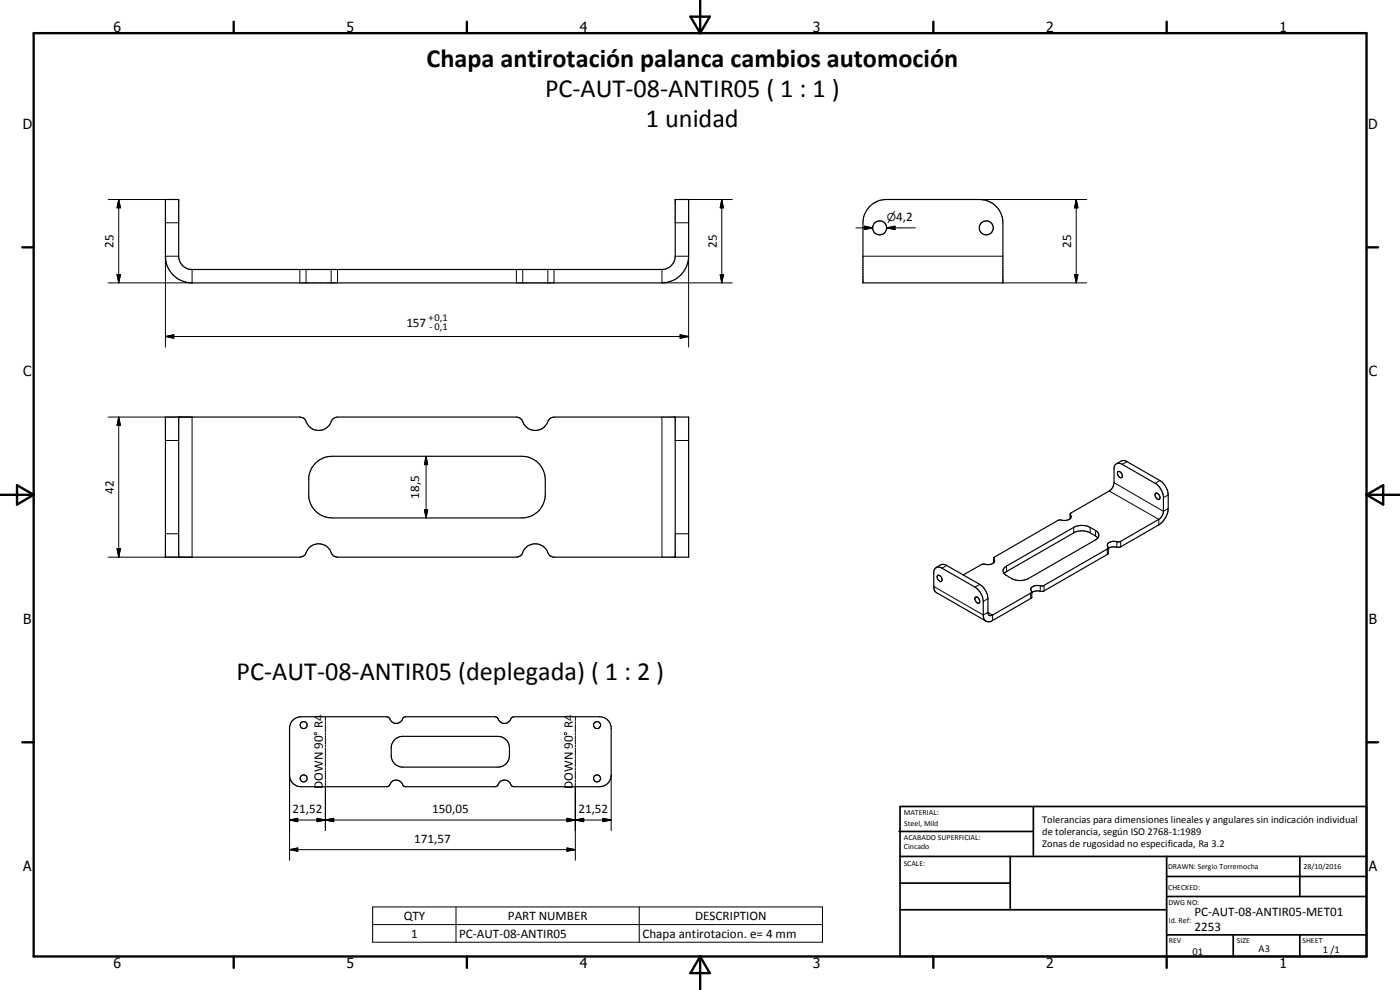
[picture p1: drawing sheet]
<svg xmlns="http://www.w3.org/2000/svg" width="420mm" height="297mm" viewBox="0 0 420 297" stroke-linecap="round" stroke-linejoin="round" font-family="sans-serif">
<g fill="none" stroke="#000" stroke-width=".35">
<path d="M49.6 59.9h4v17a4 4 0 0 0 4 4h141.1a4 4 0 0 0 3.9-4v-17h4.1v17a8 8 0 0 1-8 8h-141.1a7.9 7.9 0 0 1-8-8zM260.8 62.1a7 7 0 0 1 5.2-2.2h28a7.1 7.1 0 0 1 7 6.9v18.1h-42l.1-19.3a6.9 6.9 0 0 1 1.7-3.5zM49.6 125.1h40.4a2.65 2.65 0 0 1 2.3 2.3 4 4 0 0 0 4 1.7 4 4 0 0 0 3.2-2.9l.9-.9 .9-.2h53.7a2.14 2.14 0 0 1 2 1.8 4.1 4.1 0 0 0 4.2 2.2 4.1 4.1 0 0 0 3.5-3.2l.7-.6 .9-.2h40.4v42.1h-40.4a2.13 2.13 0 0 1-2.1-1.8 4.1 4.1 0 0 0-4.1-2.2 4.1 4.1 0 0 0-3.5 3.2l-.4 .4-1.2 .4h-53.7a2.65 2.65 0 0 1-2.3-2.3 4.1 4.1 0 0 0-4.2-1.7 4.1 4.1 0 0 0-3.2 3.2l-.7 .5-.9 .3h-40.4zM53.6 125.1v42.1M94.5 139.2a7.2 7.2 0 0 1 5.1-2.3h57a7 7 0 0 1 7 7v4.5a7 7 0 0 1-7 7h-57a7 7 0 0 1-6.9-6.3v-6.5l.7-1.8zM202.6 125.1v42.1M335.1 139.1a1.65 1.65 0 0 1 1.7 .2l9.9 5.7a5.3 5.3 0 0 1 2.5 3.9v4.8a3.3 3.3 0 0 1-1.4 2.1l-11.5 6.6-.9 .2a2.36 2.36 0 0 0-3.1 .9l.3 .7v1.9l-.2 .2-19.1 11-1.1 .1a2.98 2.98 0 0 0-2.5 .4M335.1 139.1l-.6 .6-.2 .7v4.4a3.2 3.2 0 0 1-1.4 2.5l-11.4 6.6a.81 .81 0 0 0 0 1.2l-.3 .5M335.1 139.1l1.6-.9h.9l10.5 6a5.7 5.7 0 0 1 2.5 4.3v4.1a6.3 6.3 0 0 1-2.8 4.9l-11.5 6.6-.9 .1a3.3 3.3 0 0 0-2.8 .4M321.2 154.3v1.3M321.2 155.6a4.3 4.3 0 0 1-3.3 .4l-19.4 11.1-.3 .2v1.6M335.5 141.5a1.08 1.08 0 0 1 1.1 .6 1.08 1.08 0 0 1-.1 1.2 1.34 1.34 0 0 1-1-1.8z"/>
<path d="M346.8 148a1.11 1.11 0 0 1 1.1 .6 1.11 1.11 0 0 1-.1 1.3 1.31 1.31 0 0 1-1-1.9zM281 170.3l.5-.2 .9 .2 10.2 5.8a5.7 5.7 0 0 1 2.5 4.4v4.4a1.68 1.68 0 0 0 1 1.6 1.68 1.68 0 0 0 1.8-.3l11.7-6.8 .1-1.9M281 170.3l-.6 .6-.2 .6v4.8l.6 1.4 15.1 8.7M281.4 172.6a1.11 1.11 0 0 1 1.1 .6 1.11 1.11 0 0 1-.1 1.3 1.31 1.31 0 0 1-1-1.9zM292.6 179.3a1.1 1.1 0 0 1 1.2 .3 1.1 1.1 0 0 1 .2 1.2l-.3 .2-.5-.2a1.47 1.47 0 0 1-.6-1.5zM298.2 167.6a1.05 1.05 0 0 1 .1 1.2 1.05 1.05 0 0 1-1.1 .5h-2.5l-5.6 3.2M301.3 170.5l.8-.7 20.1-11.6a5.3 5.3 0 0 1 5 0l1.5 .9a1.52 1.52 0 0 1 1.1 1.5 1.52 1.52 0 0 1-1.1 1.4l-20.1 11.6a5.7 5.7 0 0 1-5 0 5 5 0 0 1-2.5-1.8l-.1-.6zM329.5 161.4l-.5-.4-1.8-1.1a5.1 5.1 0 0 0-5 0l-20.9 12.2M332.6 164.3l-.1 .3-19.4 11.2h-.6a2.74 2.74 0 0 0-3.1 .8l.3 1-.4 .4-12.1 6.7-.7-.7v-4.4a5.5 5.5 0 0 0-2.5-4.3l-10.5-5.9-1.1 .1-1.4 .8M87.6 216.4l1.5-1.1 1.3-.2h25.7a2.15 2.15 0 0 1 1.4 1.4 2.15 2.15 0 0 0 3.6-1.2l.6-.2h26.9l.7 .2a2.21 2.21 0 0 0 2.1 1.7 2.21 2.21 0 0 0 2.2-1.7l.6-.2h25.7a3.5 3.5 0 0 1 3.5 3v14.9a3.5 3.5 0 0 1-3.5 3.1h-25.7a2.37 2.37 0 0 1-1.5-1.5 2.12 2.12 0 0 0-3.4 1.2l-.7 .3h-26.9l-.6-.3a2.21 2.21 0 0 0-2.2-1.7 2.21 2.21 0 0 0-2.2 1.7l-.6 .3h-25.7a3.5 3.5 0 0 1-3.5-3.1v-14.9zM118.4 222l1.2-.8 1.3-.3h28.5a3.5 3.5 0 0 1 3.5 3.5v2.3a3.5 3.5 0 0 1-3.1 3.5h-29.4a3.6 3.6 0 0 1-3-3.1v-3.2l.5-1.2z"/>
<circle cx="264" cy="68.4" r="2.11"/>
<circle cx="296" cy="68.4" r="2.09"/>
<circle cx="91.1" cy="217.5" r="1.06"/>
<circle cx="179.2" cy="217.6" r="1.06"/>
<circle cx="91.1" cy="233.6" r="1.04"/>
<circle cx="179.2" cy="233.6" r="1.06"/>
</g>
<g fill="none" stroke="#000" stroke-width=".3">
<path d="M32.5 59.9h17.1M35.6 59.9l.5 2.5h-1zM35.6 59.9v25M206.7 59.9h13.1M216.6 59.9l.5 2.5h-1zM216.6 59.9v25M294 59.9h32.2M323 59.9l.5 2.5h-1zM323 59.9v25M49.6 66.8h4M53.6 76.9h-4v27.2M202.6 76.9h4.1v27.2"/>
<path d="M202.6 66.8h4.1M256.9 68.4h5M259 76.9h42M259.4 67.9l2.5 .5-2.5 .5zM266.1 68.4l2.5-.5v1zM266.1 68.4h8.6M35.1 82.4h1l-.5 2.5zM57.6 80.9v4h-25.1M90 80.9v4M91.9 80.9v4M99.4 80.9v4M101.3 80.9v4"/>
<path d="M155 80.9v4M156.9 80.9v4M164.4 80.9v4M166.3 80.9v4M198.7 80.9v4h21.1M216.1 82.4h1l-.5 2.5zM301 84.9h25.2M322.5 82.4h1l-.5 2.5zM49.6 101l2.5-.5v1zM49.6 101h157.1M204.1 100.5l2.6 .5-2.6 .5zM32.5 125.1h25.1v42.1h-25.1"/>
<path d="M35.6 125.1l.5 2.5h-1zM35.6 125.1v42.1M49.6 132.2h4M127.9 136.9l.4 2.5h-.9zM127.9 136.9v18.5M198.7 125.1v42.1M202.6 132.2h4.1M338.2 138.5l-1.4 .8M127.4 152.9h.9l-.4 2.5zM321.3 154.6v.9M322.2 158.2v1.7M327.2 158.2v1.7"/>
<path d="M328.7 159.1v1.7M332.9 147.3l14.9 8.5v1.7M334.3 144.8l14.9 8.6 1.4-.8M348.1 144.2l-1.4 .8M350.6 148.5l-1.4 .8M35.1 164.6h1l-.5 2.6zM49.6 160.1h4M202.6 160.1h4.1M280.2 176l14.9 8.5 1.4-.8 1.4 .8v1.7M284.1 169.7l-1.4 .8M294 175.3l-1.4 .8M296.5 179.6l-1.4 .9"/>
<path d="M298.3 167.8v1M302.1 169.8v1.7M309.3 178v1.6M312.2 175.8v1.6M313.3 175.6v1.7M332.3 164.7v1.7M335.2 162.6v1.6M336.3 162.4v1.7M97.7 215.1v1.1M97.7 216.5v.6M97.7 217.4v2.3M172.7 215.1v1.1"/>
<path d="M172.7 216.5v.6M172.7 217.4v2.3M86.9 232.5v25.6M97.7 220v.6M97.7 220.9v2.3M97.7 223.5v.6M97.7 224.4v2.3M97.7 227v.6M97.7 227.9v2.3M97.7 230.5v.6M97.7 231.4v2.3M97.7 234v.6"/>
<path d="M97.7 234.9v14.3M172.7 220v.6M172.7 220.9v2.3M172.7 223.5v.6M172.7 224.4v2.3M172.7 227v.6M172.7 227.9v2.3M172.7 230.5v.6M172.7 231.4v2.3M172.7 234v.6M172.7 234.9v23.2M183.4 232.5v16.7"/>
<path d="M86.9 246l2.5-.5v1zM86.9 254.9l2.5-.5v1zM86.9 246h96.5M86.9 254.9h85.8M95.2 245.5l2.5 .5-2.5 .5zM95.2 245.5l4.9 1v-1l-4.9 1zM97.7 246l2.4-.5v1zM170.2 245.5l2.5 .5-2.5 .5zM170.2 254.4l2.5 .5-2.5 .5zM170.2 245.5l5 1v-1l-5 1zM172.7 246l2.5-.5v1zM180.9 245.5l2.5 .5-2.5 .5z"/>
<path d="M111.8 272.1h135v10.6h-135zM111.8 277.4h135M136.9 272.1v10.6M191.8 272.1v10.6"/>
</g>
<g fill="none" stroke="#000" stroke-width=".71">
<path d="M10.1 9.9h400v277.1h-400zM70.1 6.5v3.4M140.1 6.5v3.4M207.2 5h5.8l-2.9 4.9zM210.1 0v9.9M280.1 6.5v3.4M350.1 6.5v3.4M6.7 74.2h3.4M410.1 74.2h3.5M.1 148.5h10M5.1 145.6l5 2.9-5 2.9zM410.1 148.5h10"/>
<path d="M410.1 148.5l5-2.9v5.8zM6.7 222.7h3.4M410.1 222.7h3.5M70.1 287v3.4M140.1 287v3.4M210.1 287v10M210.1 287l2.9 5h-5.8zM280.1 287v3.4M350.1 287v3.4"/>
</g>
<g fill="none" stroke="#000" stroke-width=".51">
<path d="M269.8 249.5h40.3M270.1 242h140v45h-140zM270.1 257h140M303.2 257v16M310.1 242v15M350.1 257v30M390.1 257v12M270.1 265h33.1M270.1 273h80M350.1 269h60M350.1 263h60M350.1 280.5h60"/>
<path d="M370.1 280.5v6.5M390.1 280.5v6.5"/>
</g>
<g fill="#000">
<path d="M35.6 59.9l.5 2.5h-1zM216.6 59.9l.5 2.5h-1zM259.4 67.9l2.5 .5-2.5 .5zM266.1 68.4l2.5-.5v1zM323 59.9l.5 2.5h-1zM35.1 82.4h1l-.5 2.5zM216.1 82.4h1l-.5 2.5zM322.5 82.4h1l-.5 2.5zM49.6 101l2.5-.5v1zM204.1 100.5l2.6 .5-2.6 .5zM35.6 125.1l.5 2.5h-1zM127.9 136.9l.4 2.5h-.9z"/>
<path d="M127.4 152.9h.9l-.4 2.5zM35.1 164.6h1l-.5 2.6zM86.9 246l2.5-.5v1zM86.9 254.9l2.5-.5v1zM95.2 245.5l2.5 .5-2.5 .5zM97.7 246l2.4-.5v1zM170.2 245.5l2.5 .5-2.5 .5zM170.2 254.4l2.5 .5-2.5 .5zM172.7 246l2.5-.5v1zM180.9 245.5l2.5 .5-2.5 .5z"/>
</g>
<g font-size="7.9">
<text x="128" y="20.1">Chapa antirotación palanca cambios automoción</text>
<text x="163.6" y="29.1">PC-AUT-08-ANTIR05 ( 1 : 1 )</text>
<text x="193.8" y="38.1">1 unidad</text>
<text x="71" y="203.9">PC-AUT-08-ANTIR05 (deplegada) ( 1 : 2 )</text>
</g>
<g font-size="4.2">
<text x="34" y="9.6">6</text>
<text x="104" y="9.6">5</text>
<text x="174" y="9.6">4</text>
<text x="244" y="9.6">3</text>
<text x="314" y="9.6">2</text>
<text x="384" y="9.6">1</text>
<text x="6.8" y="38.7">D</text>
<text x="410.6" y="38.7">D</text>
<text x="7" y="112.9">C</text>
<text x="410.8" y="112.9">C</text>
<text x="7" y="187.1">B</text>
<text x="410.8" y="187.1">B</text>
<text x="7" y="261.4">A</text>
<text x="410.8" y="261.4">A</text>
<text x="34" y="290.4">6</text>
<text x="104" y="290.4">5</text>
<text x="174" y="290.4">4</text>
<text x="244" y="290.4">3</text>
<text x="314" y="290.4">2</text>
<text x="384" y="290.4">1</text>
</g>
<g font-size="3.9">
<text x="269" y="66.3">4,2</text>
<text x="34.1" y="74.4" transform="rotate(-90 34.1 74.4)">25</text>
<text x="215.1" y="74.4" transform="rotate(-90 215.1 74.4)">25</text>
<text x="321.4" y="74.4" transform="rotate(-90 321.4 74.4)">25</text>
<text x="122" y="98.1">157</text>
<text x="34.2" y="148.2" transform="rotate(-90 34.2 148.2)">42</text>
<text x="125.8" y="149.6" transform="rotate(-90 125.8 149.6)">18,5</text>
<text x="96.9" y="236.7" transform="rotate(-90 96.9 236.7)">DOWN 90° R4</text>
<text x="171.9" y="236.7" transform="rotate(-90 171.9 236.7)">DOWN 90° R4</text>
<text x="87.8" y="244">21,52</text>
<text x="129.7" y="244">150,05</text>
<text x="173.6" y="244">21,52</text>
<text x="124.3" y="252.9">171,57</text>
<text x="358.5" y="275">PC-AUT-08-ANTIR05-MET01</text>
<text x="121.1" y="276">QTY</text>
<text x="123.4" y="281.3">1</text>
<text x="137.8" y="281.3">PC-AUT-08-ANTIR05</text>
<text x="152.4" y="276">PART NUMBER</text>
<text x="192.8" y="281.4">Chapa antirotacion. e= 4 mm</text>
<text x="208.6" y="276">DESCRIPTION</text>
<text x="358.5" y="279.4">2253</text>
</g>
<text font-size="3.3" x="266.2" y="66.3">n</text>
<g font-size="3.1">
<text x="128.6" y="96.4">+0,1</text>
<text x="128.9" y="99">-0,1</text>
<text x="312.7" y="246.8">Tolerancias para dimensiones lineales y angulares sin indicación individual</text>
<text x="312.7" y="250.4">de tolerancia, según ISO 2768-1:1989</text>
<text x="312.7" y="254">Zonas de rugosidad no especificada, Ra 3.2</text>
<text x="357.9" y="286.4">01</text>
<text x="377.7" y="285.6">A3</text>
<text x="397" y="285.9">1 /1</text>
</g>
<g font-size="2.4">
<text x="271.2" y="244.4">MATERIAL:</text>
<text x="271.3" y="252">ACABADO SUPERFICIAL:</text>
<text x="271.4" y="247.9">Steel, Mild</text>
<text x="271.3" y="254.6">Cincado</text>
<text x="271.2" y="259.7">SCALE:</text>
<text x="350.6" y="260.8">DRAWN: Sergio Torremocha</text>
<text x="391.2" y="260.6">28/10/2016</text>
<text x="350.6" y="267">CHECKED:</text>
<text x="350.6" y="271.4">DWG NO:</text>
<text x="350.8" y="276.9">Id. Ref:</text>
<text x="350.8" y="282.8">REV</text>
<text x="371.2" y="282.9">SIZE</text>
<text x="390.9" y="282.9">SHEET</text>
</g>
</svg>
